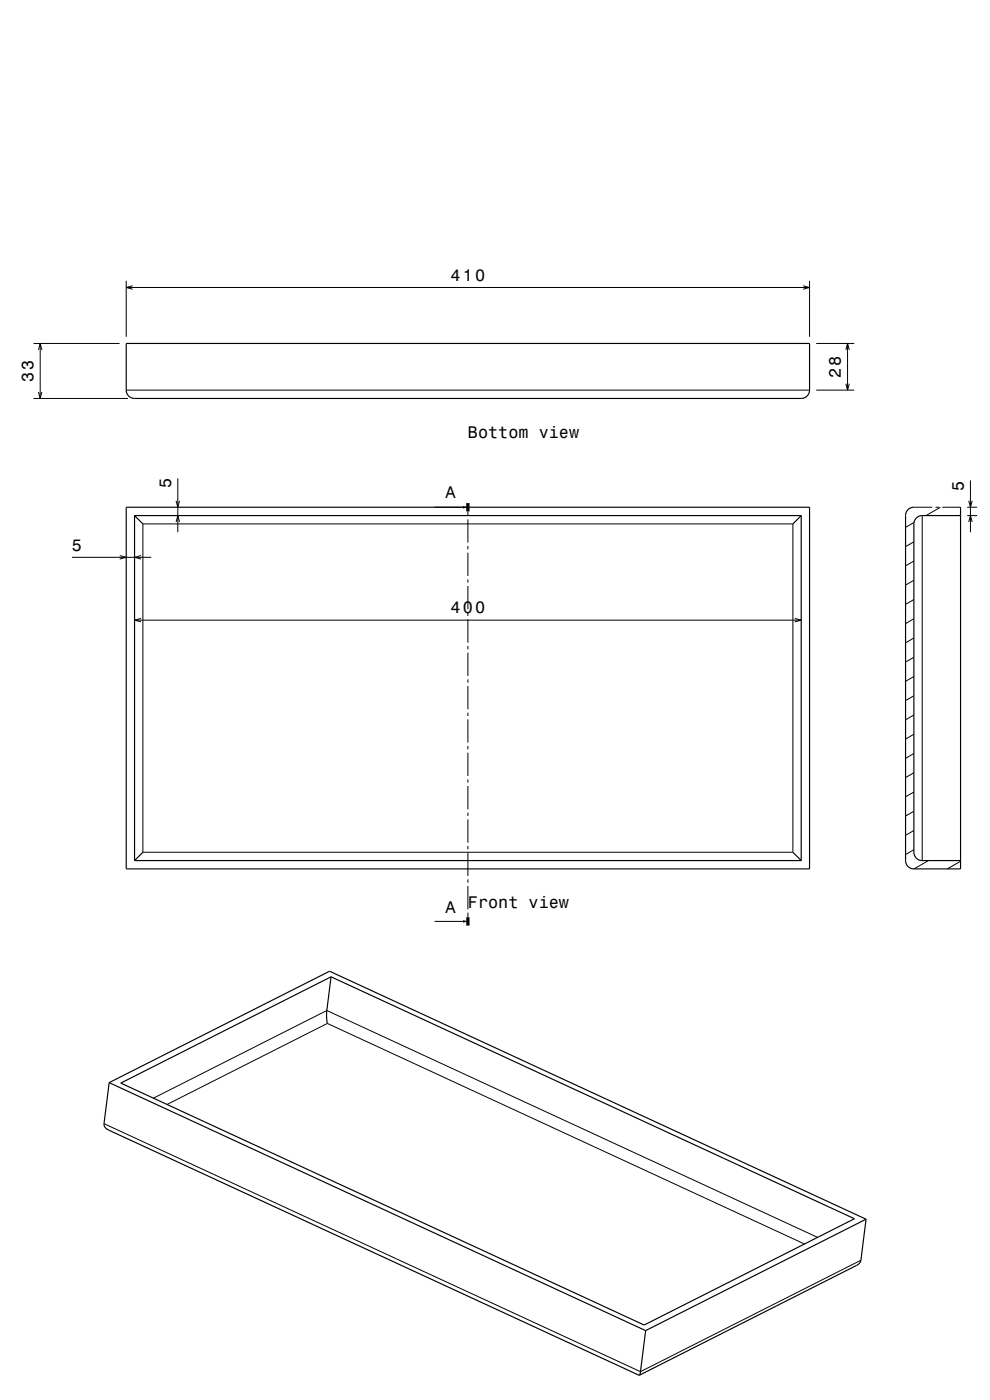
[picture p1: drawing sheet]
<svg xmlns="http://www.w3.org/2000/svg" width="297mm" height="420mm" viewBox="0 0 297 420" stroke-linecap="round" stroke-linejoin="round" font-family="sans-serif">
<g fill="none" stroke="#000" stroke-width=".3">
<path d="M37.9 84.2v16.8M37.9 86.2h205M39.8 85.7l-1.9 .5 1.9 .6M240.9 85.7l2 .5-2 .6M242.9 84.2v16.8M10.1 119.5h28.3M10.1 103h25.8M11.5 105l.6-2 .5 2M11.5 117.6l.6 1.9 .5-1.9M12.1 103v16.5M37.9 117h205M244.9 103h11.4"/>
<path d="M244.9 117h11.4M253.8 105l.5-2 .5 2M253.8 115.1l.5 1.9 .5-1.9M254.3 103v14M42.9 157.2h195v98.5h-195zM52.8 156.6l.5-1.9 .6 1.9M52.8 150.2l.5 2 .6-2M53.3 143.5v16.2M130.4 152.2h8.5M140.4 153.4v1.4M140.4 155.8v7M274.2 152.2h5.5"/>
<path d="M274.2 156.7l-2.5 1.5M276.7 154.7v103.5M280.7 152.2h1M282.1 152.2l-4.3 2.5M282.7 152.2h5.5M288.2 154.5l-.4 .2M290.2 154.7h2.9M290.2 152.2h2.9M290.6 156.6l.5-1.9 .6 1.9M290.6 150.2l.5 2 .6-2M291.1 144.1v15.6M21.6 167.2h23.8"/>
<path d="M35.9 166.7l2 .5-2 .5M42.3 166.7l-1.9 .5 1.9 .5M140.4 163.8v1M140.4 165.8v7M140.4 173.8v1M140.4 175.8v7M274.2 179.9l-2.5 1.4M274.2 174.1l-2.5 1.4M274.2 168.3l-2.5 1.5M274.2 162.5l-2.5 1.5M40.4 186h200M42.3 185.5l-1.9 .5 1.9 .6"/>
<path d="M140.4 183.8v1M140.4 185.8v7M140.4 193.8v1M140.4 195.8v7M238.4 185.5l2 .5-2 .6M274.2 197.2l-2.5 1.4M274.2 191.4l-2.5 1.5M274.2 185.6l-2.5 1.5M140.4 203.8v1M140.4 205.8v7M140.4 213.8v1M140.4 215.8v7"/>
<path d="M274.2 214.5l-2.5 1.4M274.2 208.7l-2.5 1.5M274.2 203l-2.5 1.4M140.4 223.8v1M140.4 225.8v7M140.4 233.8v1M140.4 235.8v7M274.2 237.6l-2.5 1.4M274.2 231.8l-2.5 1.5M274.2 226.1l-2.5 1.4M274.2 220.3l-2.5 1.4M140.4 243.8v1"/>
<path d="M140.4 245.8v7M140.4 253.8v1M140.4 255.8v7M274.2 254.9l-2.5 1.5M274.2 249.1l-2.5 1.5M274.2 243.4l-2.5 1.4M278.5 258.2l-4.3 2.5M288.2 258.4l-4 2.3M130.4 276.4h8.5M140.4 263.8v1M140.4 265.8v7M140.4 273.8v1.4"/>
<path d="M31.2 337.1l160.9 74.4 66.2-33.4M46 329.5l52-26.3 147.3 68M50.1 331.3l48.1-24.3 143.1 66.2"/>
</g>
<g fill="none" stroke="#000" stroke-width=".35">
<path d="M37.9 103h205v14a2.5 2.5 0 0 1-2.5 2.5h-200a2.5 2.5 0 0 1-2.5-2.5zM37.9 152.2h205v108.5h-205zM40.4 154.7v103.5M40.4 154.7h200M40.4 154.7l2.5 2.5M240.4 154.7v103.5M240.4 154.7l-2.5 2.5M274.2 152.2a2.5 2.5 0 0 0-2.5 2.5v103.5a2.5 2.5 0 0 0 2.5 2.5h14v-108.5M288.2 154.7h-11.5a2.5 2.5 0 0 0-2.5 2.5v98.5a2.5 2.5 0 0 0 2.5 2.5h11.5M40.4 258.2h200M42.9 255.7l-2.5 2.5M237.9 255.7l2.5 2.5"/>
<path d="M99.3 293l-1.3 10.6 .2 3.4M32.7 324.8l-1.5 12.5 .3 .9 .9 .7 159.4 73.7M32.7 324.8l66.2-33.4 160.9 74.4M32.7 324.8l161 74.4M36.2 324.9l63.1-31.9 157 72.6-63.1 31.9zM259.8 365.8l-1.5 12.4-.3 .6-.7 .6-65.5 33.2M259.8 365.8l-66.1 33.4M193.7 399.2l-1.6 12.3-.3 1.1"/>
</g>
<path d="M140.4 150.9v2.5M140.4 275.2v2.5" fill="none" stroke="#000" stroke-width="1" stroke-linecap="butt"/>
<g fill="#000">
<path d="M138.9 151.8l1.5 .4-1.5 .4z" fill-rule="evenodd"/>
<path d="M138.9 276l1.5 .4-1.5 .4z" fill-rule="evenodd"/>
</g>
<g font-size="5">
<text x="135.1" y="84.2">410</text>
<text x="252.3" y="113.4" transform="rotate(-90 252.3 113.4)">28</text>
<text x="10.1" y="114.7" transform="rotate(-90 10.1 114.7)">33</text>
<text x="140.4" y="131.4">Bottom view</text>
<text x="51.3" y="146.5" transform="rotate(-90 51.3 146.5)">5</text>
<text x="133.7" y="149.5">A</text>
<text x="289.1" y="147.2" transform="rotate(-90 289.1 147.2)">5</text>
<text x="21.6" y="165.2">5</text>
<text x="135.1" y="184">400</text>
<text x="133.7" y="273.8">A</text>
<text x="140.4" y="272.5">Front view</text>
</g>
</svg>
